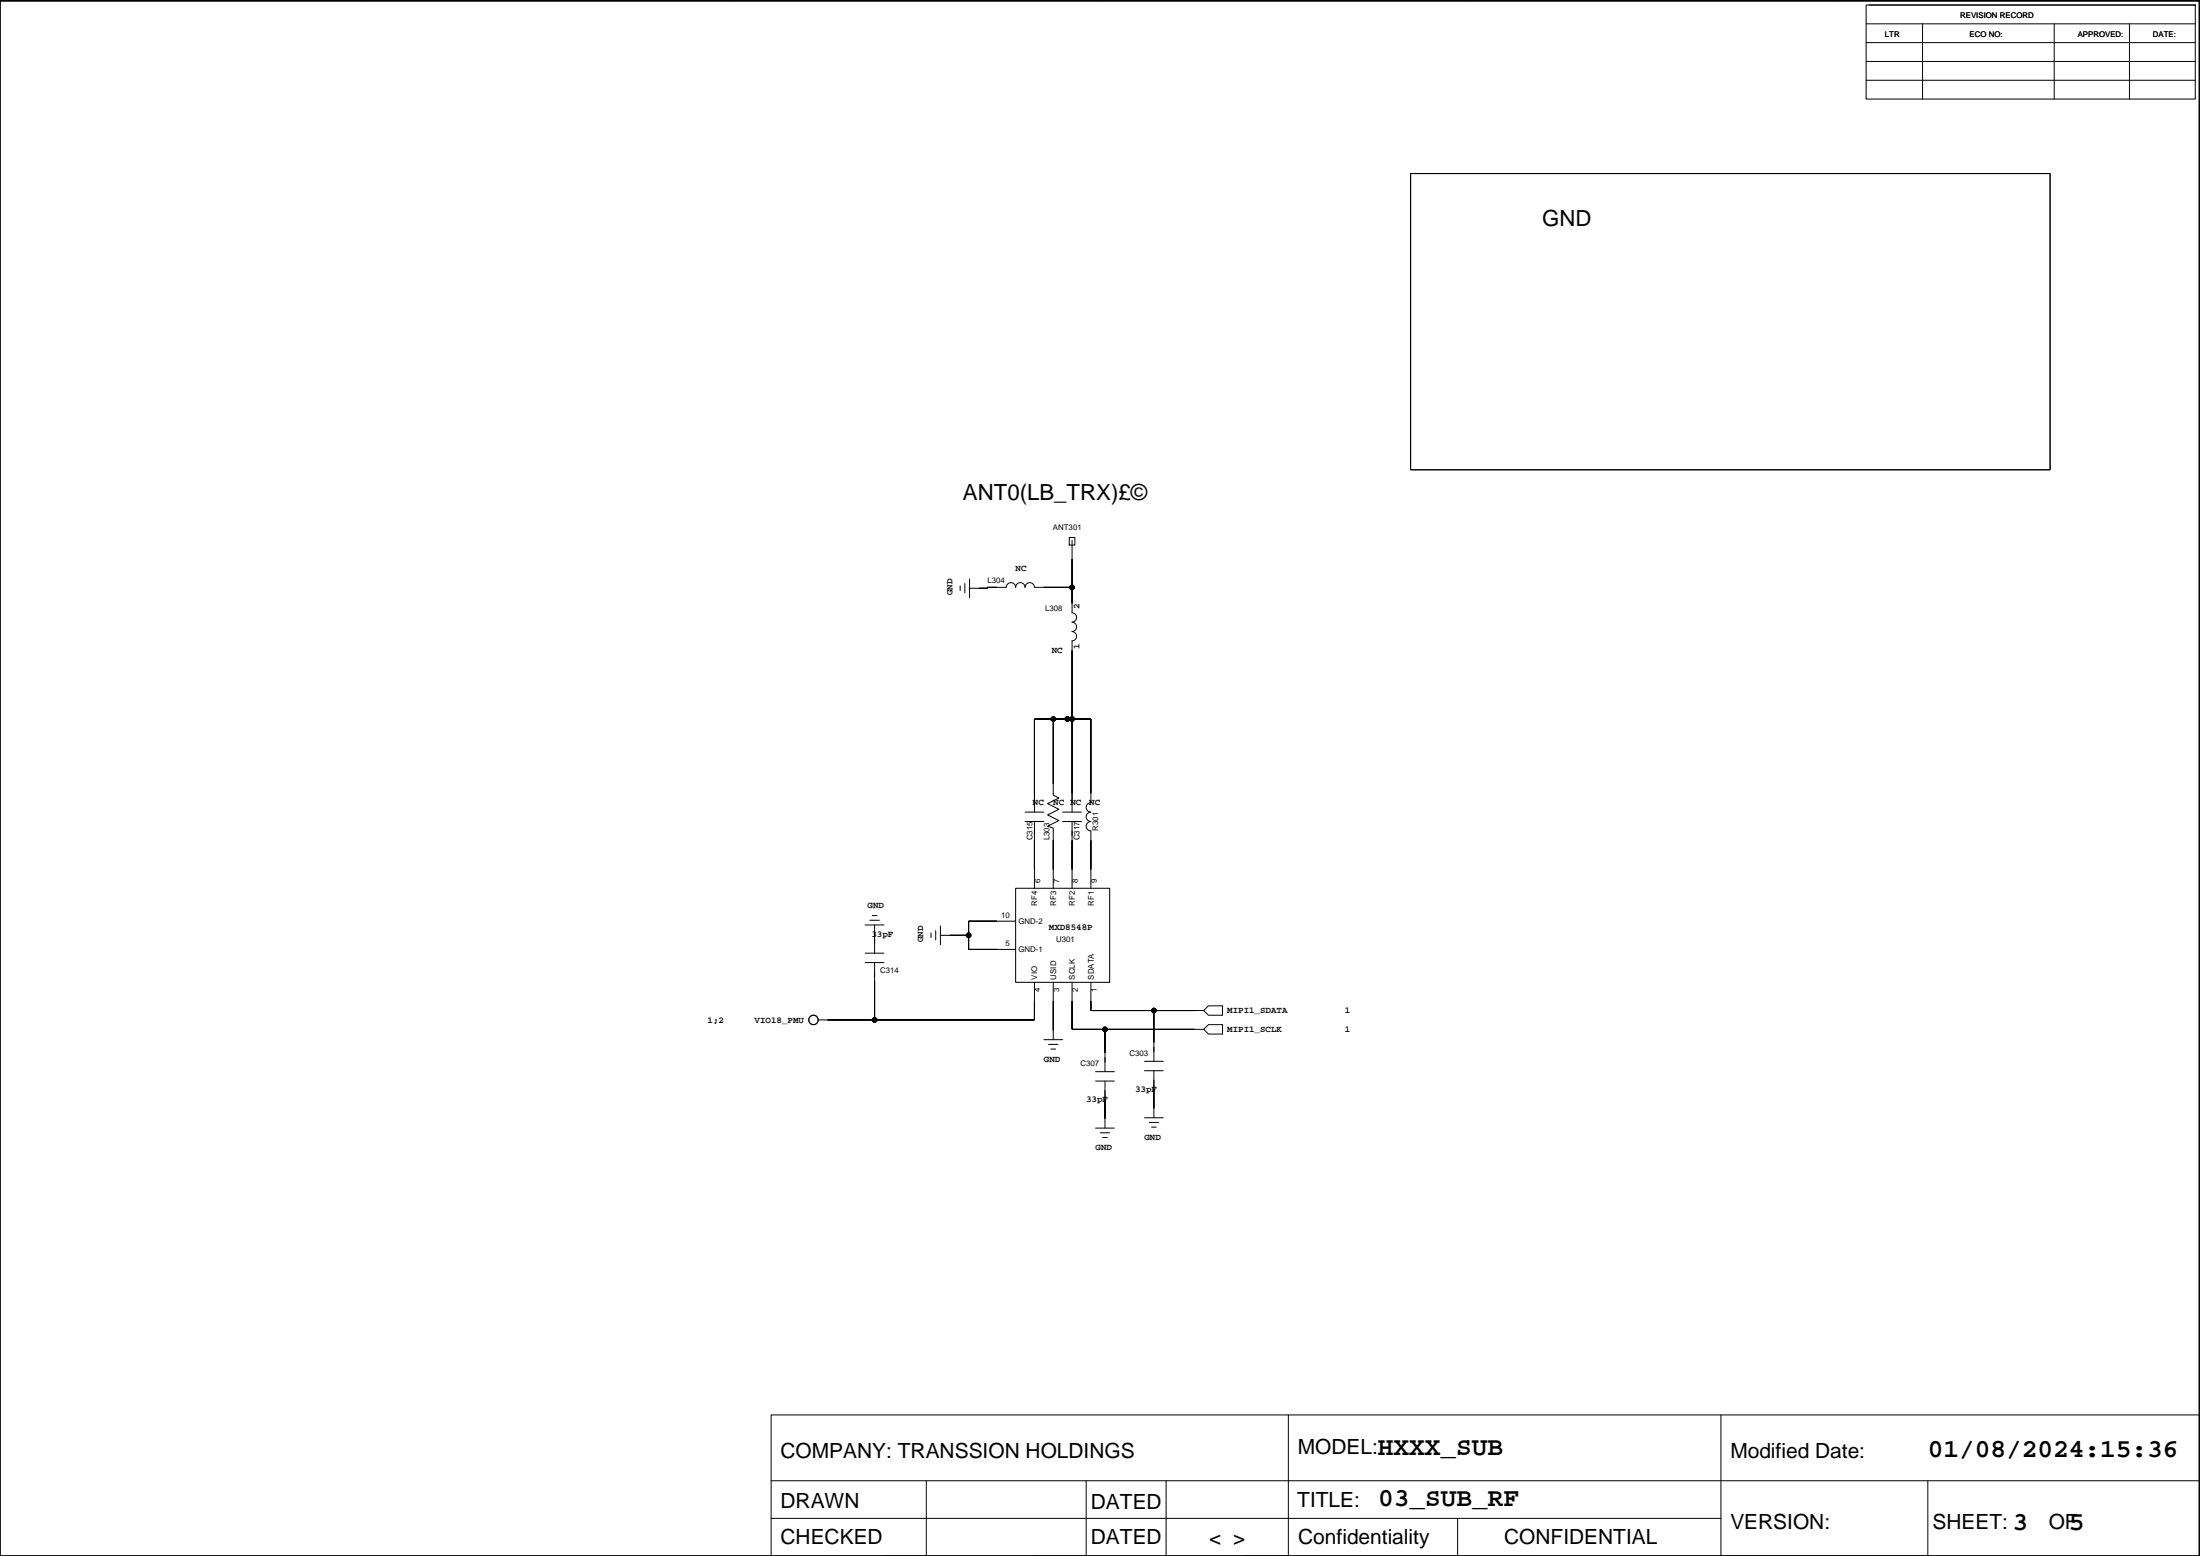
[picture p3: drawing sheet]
<svg xmlns="http://www.w3.org/2000/svg" width="594mm" height="420mm" viewBox="0 0 594 420" stroke-linecap="round" stroke-linejoin="round" font-family="sans-serif">
<g fill="none" stroke="#000" stroke-width=".27">
<path d="M99 0v.3M196.8 0v.3M297.1 0v.3M396.1 0v.3M495.2 0v.3M0 .1h594v420.1h-594zM0 .3h593.9v419.9h-593.9zM503.9 1.4h88.9v25.4h-88.9zM503.9 16.6h88.9M503.9 11.5h88.9M503.9 6.4h88.9M504.7 1.4h88.1"/>
<path d="M519.2 6.4v20.4M554.7 6.4v20.4M575 6.4v20.4M503.9 21.7h88.9M380.9 46.9h172.7v80h-172.7zM593.9 79.9h.2M-.1 85h.1M259.3 158.2v1.3M260.5 157.6v2.5M261.8 156.3v5.1M264.4 158.9h.1M288.7 145.1h1.6v2.1h-1.6z"/>
<path d="M289.5 145.9v19.6a1.27 1.27 0 0 1 1.2 1.2 1.27 1.27 0 0 1-1.2 1.3 1.27 1.27 0 0 1 1.2 1.3 1.27 1.27 0 0 1-1.2 1.2 1.27 1.27 0 0 1 1.2 1.3 1.27 1.27 0 0 1-1.2 1.3v46.2M289.5 158.6h-10.2a1.27 1.27 0 0 0-1.2-1.3 1.27 1.27 0 0 0-1.3 1.3 1.27 1.27 0 0 0-1.3-1.3 1.27 1.27 0 0 0-1.2 1.3 1.27 1.27 0 0 0-1.3-1.3 1.27 1.27 0 0 0-1.3 1.3l-9.9 .3M-.1 168.8h.1M593.9 163.7h.2M284.4 194.1v20.6l1.5 .8-3 1.5 3 1.5-3 1.6 3 1.5-3 1.5 1.5 .5v16.3M276.8 219.3h5.1M279.3 219.3v-25.2h15.3v22.7a1.27 1.27 0 0 0-1.3 1.2 1.27 1.27 0 0 0 1.3 1.3 1.27 1.27 0 0 0-1.3 1.3 1.27 1.27 0 0 0 1.3 1.2 1.27 1.27 0 0 0-1.3 1.3 1.27 1.27 0 0 0 1.3 1.3v15.5M287 219.3h5M274.3 239.9h25.4v25.4h-25.4zM276.8 221.8h5.1M279.3 221.8v18.1M287 221.8h5"/>
<path d="M289.5 221.8v18.1M-.1 252.6h.1M233.6 259.9h5.1M233.6 257.4h5.1M233.6 249.8h5.1M234.9 248.5h2.5M235.5 247.2h1.3M236.2 252.3h.1M236.2 249.8v7.6M236.2 259.9v15.5M251.4 251.9v1.3M252.7 251.3v2.5"/>
<path d="M253.9 252.6h7.7M253.9 250v5.1M256.5 252.6h.1M274.3 248.7h-12.7v7.7h12.7M593.9 247.5h.2M223.5 275.4h.1M279.3 265.3v10.1h-58.4M284.4 278.2h.1M284.4 265.3v15.4M289.5 265.3v12.7h35.5M294.6 265.3v7.6h30.4M298.4 278v11.4"/>
<path d="M311.6 272.9v13.7M322.5 272.9h.1M322.5 278h.1M325 272.9l1.3-1.3h3.8v2.5h-3.8zM326.3 276.7h3.8v2.5h-3.8l-1.3-1.2zM281.9 280.7h5.1M283.1 282h2.6M283.8 283.3h1.3M295.8 289.4h5.1M295.8 291.9h5.1M298.4 291.9v12.7M309 286.6h5.1"/>
<path d="M309 289.1h5.1M311.6 299.3h.1M311.6 289.1v12.7M295.8 304.6h5.1M297.1 305.9h2.6M297.7 307.2h1.3M298.4 302.1h.1M309 301.8h5.1M310.3 303.1h2.6M311 304.4h1.2M-.1 336.4h.1M593.9 331.3h.2"/>
<path d="M208.2 399.8h385.7M250.1 399.8v20.4h-11.6M293.3 399.8v20.4h-14.2M314.9 399.8v20.4M347.9 382.1v38.1h-11.9M464.7 382.1v38.1h55.6M520.6 399.8v20.4M593.9 382.1h-385.7v38.1M208.2 410h256.5M393.6 410v10.2M95.2 420.2h.1M193 420.2h.1"/>
<path d="M293.3 420.2h.1M491.4 420.2h.1"/>
<circle cx="289.5" cy="158.6" r=".63"/>
<circle cx="284.4" cy="194.1" r=".63"/>
<circle cx="288.2" cy="194.1" r=".63"/>
<circle cx="289.5" cy="194.1" r=".63"/>
<circle cx="261.6" cy="252.6" r=".63"/>
<circle cx="219.7" cy="275.4" r="1.27"/>
<circle cx="236.2" cy="275.4" r=".63"/>
<circle cx="298.4" cy="278" r=".63"/>
<circle cx="311.6" cy="272.9" r=".63"/>
</g>
<g fill="#000" stroke="#000" stroke-width=".27">
<path d="M266.6 158.6v.3z" fill-rule="evenodd"/>
<path d="M264.4 158.9h2.2z" fill-rule="evenodd"/>
<path d="M266.6 158.6h2.6z" fill-rule="evenodd"/>
<path d="M289.5 158.6v4.3z" fill-rule="evenodd"/>
<path d="M281.9 158.6h7.6z" fill-rule="evenodd"/>
<path d="M289.5 151v7.6z" fill-rule="evenodd"/>
<path d="M289.5 175.6v18.5z" fill-rule="evenodd"/>
<path d="M279.3 194.1v20.1z" fill-rule="evenodd"/>
<path d="M284.4 194.1v17.6z" fill-rule="evenodd"/>
<path d="M279.3 194.1h5.1z" fill-rule="evenodd"/>
<path d="M284.4 194.1h3.8z" fill-rule="evenodd"/>
<path d="M289.5 194.1v20.1z" fill-rule="evenodd"/>
<path d="M288.2 194.1h1.3z" fill-rule="evenodd"/>
<path d="M288.2 194.1h6.4z" fill-rule="evenodd"/>
<path d="M294.6 194.1v20.1z" fill-rule="evenodd"/>
<path d="M279.3 226.9v7.9z" fill-rule="evenodd"/>
<path d="M284.4 226.9v7.9z" fill-rule="evenodd"/>
<path d="M289.5 226.9v7.9z" fill-rule="evenodd"/>
<path d="M294.6 226.9v7.9z" fill-rule="evenodd"/>
<path d="M261.6 252.6v3.8z" fill-rule="evenodd"/>
<path d="M261.6 248.7v3.9z" fill-rule="evenodd"/>
<path d="M256.5 252.6h5.1z" fill-rule="evenodd"/>
<path d="M261.6 256.4h7.6z" fill-rule="evenodd"/>
<path d="M261.6 248.7h7.6z" fill-rule="evenodd"/>
<path d="M236.2 265v10.4z" fill-rule="evenodd"/>
<path d="M223.5 275.4h12.7z" fill-rule="evenodd"/>
<path d="M279.3 270.3v5.1z" fill-rule="evenodd"/>
<path d="M236.2 275.4h43.1z" fill-rule="evenodd"/>
<path d="M284.4 270.3v7.9z" fill-rule="evenodd"/>
<path d="M289.5 270.3v7.7z" fill-rule="evenodd"/>
<path d="M294.6 270.3v2.6z" fill-rule="evenodd"/>
<path d="M289.5 278h8.9z" fill-rule="evenodd"/>
<path d="M298.4 278v6.3z" fill-rule="evenodd"/>
<path d="M294.6 272.9h17z" fill-rule="evenodd"/>
<path d="M311.6 272.9v8.6z" fill-rule="evenodd"/>
<path d="M298.4 278h24.1z" fill-rule="evenodd"/>
<path d="M311.6 272.9h10.9z" fill-rule="evenodd"/>
<path d="M298.4 297v5.1z" fill-rule="evenodd"/>
<path d="M311.6 294.2v5.1z" fill-rule="evenodd"/>
<circle cx="289.5" cy="158.6" r=".63"/>
<circle cx="284.4" cy="194.1" r=".63"/>
<circle cx="288.2" cy="194.1" r=".63"/>
<circle cx="289.5" cy="194.1" r=".63"/>
<circle cx="261.6" cy="252.6" r=".63"/>
<circle cx="236.2" cy="275.4" r=".63"/>
<circle cx="298.4" cy="278" r=".63"/>
<circle cx="311.6" cy="272.9" r=".63"/>
</g>
<g font-size="7.1">
<text x="372" y="392.9">HXXX_SUB</text>
<text x="520.6" y="393.5">01/08/2024:15:36</text>
<text x="372.2" y="406.8">03_SUB_RF</text>
<text x="543.4" y="413.3">3</text>
<text x="558.7" y="413.3">5</text>
</g>
<g font-size="6">
<text x="416.5" y="61">GND</text>
<text x="260" y="134.9">ANT0(LB_TRX)£©</text>
</g>
<g font-size="5.6">
<text x="210.8" y="393.8">COMPANY: TRANSSION HOLDINGS</text>
<text x="350.4" y="392.5">MODEL:</text>
<text x="467.3" y="393.8">Modified Date:</text>
<text x="210.8" y="407.2">DRAWN</text>
<text x="294.6" y="407.3">DATED</text>
<text x="350.3" y="406.8">TITLE:</text>
<text x="467.3" y="412.8">VERSION:</text>
<text x="521.9" y="412.8">SHEET:</text>
<text x="553.2" y="412.8">OF</text>
<text x="210.8" y="416.9">CHECKED</text>
<text x="294.6" y="417">DATED</text>
<text x="326.5" y="417.1">&lt; &gt;</text>
<text x="350.6" y="416.9">Confidentiality</text>
<text x="406.2" y="416.9">CONFIDENTIAL</text>
</g>
<g font-size="3.5">
<text x="50.8" y="-1">6</text>
<text x="250" y="-1">4</text>
<text x="552.6" y="-.9">1</text>
</g>
<g font-size="2.5">
<text x="274.3" y="154.2">NC</text>
<text x="257.2" y="160.8" transform="rotate(-90 257.2 160.8)">GND</text>
<text x="291.5" y="164.4" transform="rotate(-90 291.5 164.4)">2</text>
<text x="284" y="176.3">NC</text>
<text x="291.5" y="175.3" transform="rotate(-90 291.5 175.3)">1</text>
<text x="278.9" y="217.4">NC</text>
<text x="284.4" y="217.4">NC NC</text>
<text x="294.1" y="217.4">NC</text>
<text x="234.3" y="245.1">GND</text>
<text x="283.2" y="251.1">MXD8548P</text>
<text x="235.3" y="253">33pF</text>
<text x="249.3" y="254.5" transform="rotate(-90 249.3 254.5)">GND</text>
<text x="331.4" y="273.6">MIPI1_SDATA</text>
<text x="363.1" y="273.6">1</text>
<text x="191.1" y="276.1">1;2</text>
<text x="203.8" y="276.2">VIO18_PMU</text>
<text x="331.4" y="278.6">MIPI1_SCLK</text>
<text x="363.1" y="278.6">1</text>
<text x="281.9" y="286.7">GND</text>
<text x="293.3" y="297.7">33pF</text>
<text x="306.5" y="294.9">33pF</text>
<text x="295.8" y="310.5">GND</text>
<text x="309" y="307.7">GND</text>
</g>
<g font-size="2.1">
<text x="529.3" y="4.8">REVISION RECORD</text>
<text x="509" y="9.9">LTR</text>
<text x="531.9" y="9.9">ECO NO:</text>
<text x="561.1" y="9.9">APPROVED:</text>
<text x="581.4" y="9.9">DATE:</text>
<text x="284.3" y="143">ANT301</text>
<text x="266.6" y="157.4">L304</text>
<text x="282.2" y="164.9">L308</text>
<text x="278.8" y="226.9" transform="rotate(-90 278.8 226.9)">C315</text>
<text x="283.4" y="226.9" transform="rotate(-90 283.4 226.9)">L303</text>
<text x="291.5" y="226.9" transform="rotate(-90 291.5 226.9)">C317</text>
<text x="296.6" y="224.3" transform="rotate(-90 296.6 224.3)">R301</text>
<text x="280.9" y="238.3" transform="rotate(-90 280.9 238.3)">6</text>
<text x="286" y="238.3" transform="rotate(-90 286 238.3)">7</text>
<text x="291.1" y="238.3" transform="rotate(-90 291.1 238.3)">8</text>
<text x="296.1" y="238.3" transform="rotate(-90 296.1 238.3)">9</text>
<text x="280.1" y="244.6" transform="rotate(-90 280.1 244.6)">RF4</text>
<text x="285.2" y="244.6" transform="rotate(-90 285.2 244.6)">RF3</text>
<text x="290.3" y="244.6" transform="rotate(-90 290.3 244.6)">RF2</text>
<text x="295.3" y="244.6" transform="rotate(-90 295.3 244.6)">RF1</text>
<text x="270.4" y="247.9">10</text>
<text x="275" y="249.5">GND-2</text>
<text x="271.6" y="255.5">5</text>
<text x="275" y="257.1">GND-1</text>
<text x="285.2" y="254.5">U301</text>
<text x="237.7" y="262.8">C314</text>
<text x="280.1" y="264.5" transform="rotate(-90 280.1 264.5)">VIO</text>
<text x="280.9" y="268" transform="rotate(-90 280.9 268)">4</text>
<text x="285.2" y="264.5" transform="rotate(-90 285.2 264.5)">USID</text>
<text x="286" y="268" transform="rotate(-90 286 268)">3</text>
<text x="290.3" y="264.5" transform="rotate(-90 290.3 264.5)">SCLK</text>
<text x="291.1" y="268" transform="rotate(-90 291.1 268)">2</text>
<text x="295.3" y="264.5" transform="rotate(-90 295.3 264.5)">SDATA</text>
<text x="296.1" y="268" transform="rotate(-90 296.1 268)">1</text>
<text x="291.8" y="287.9">C307</text>
<text x="305" y="285.1">C303</text>
</g>
</svg>
